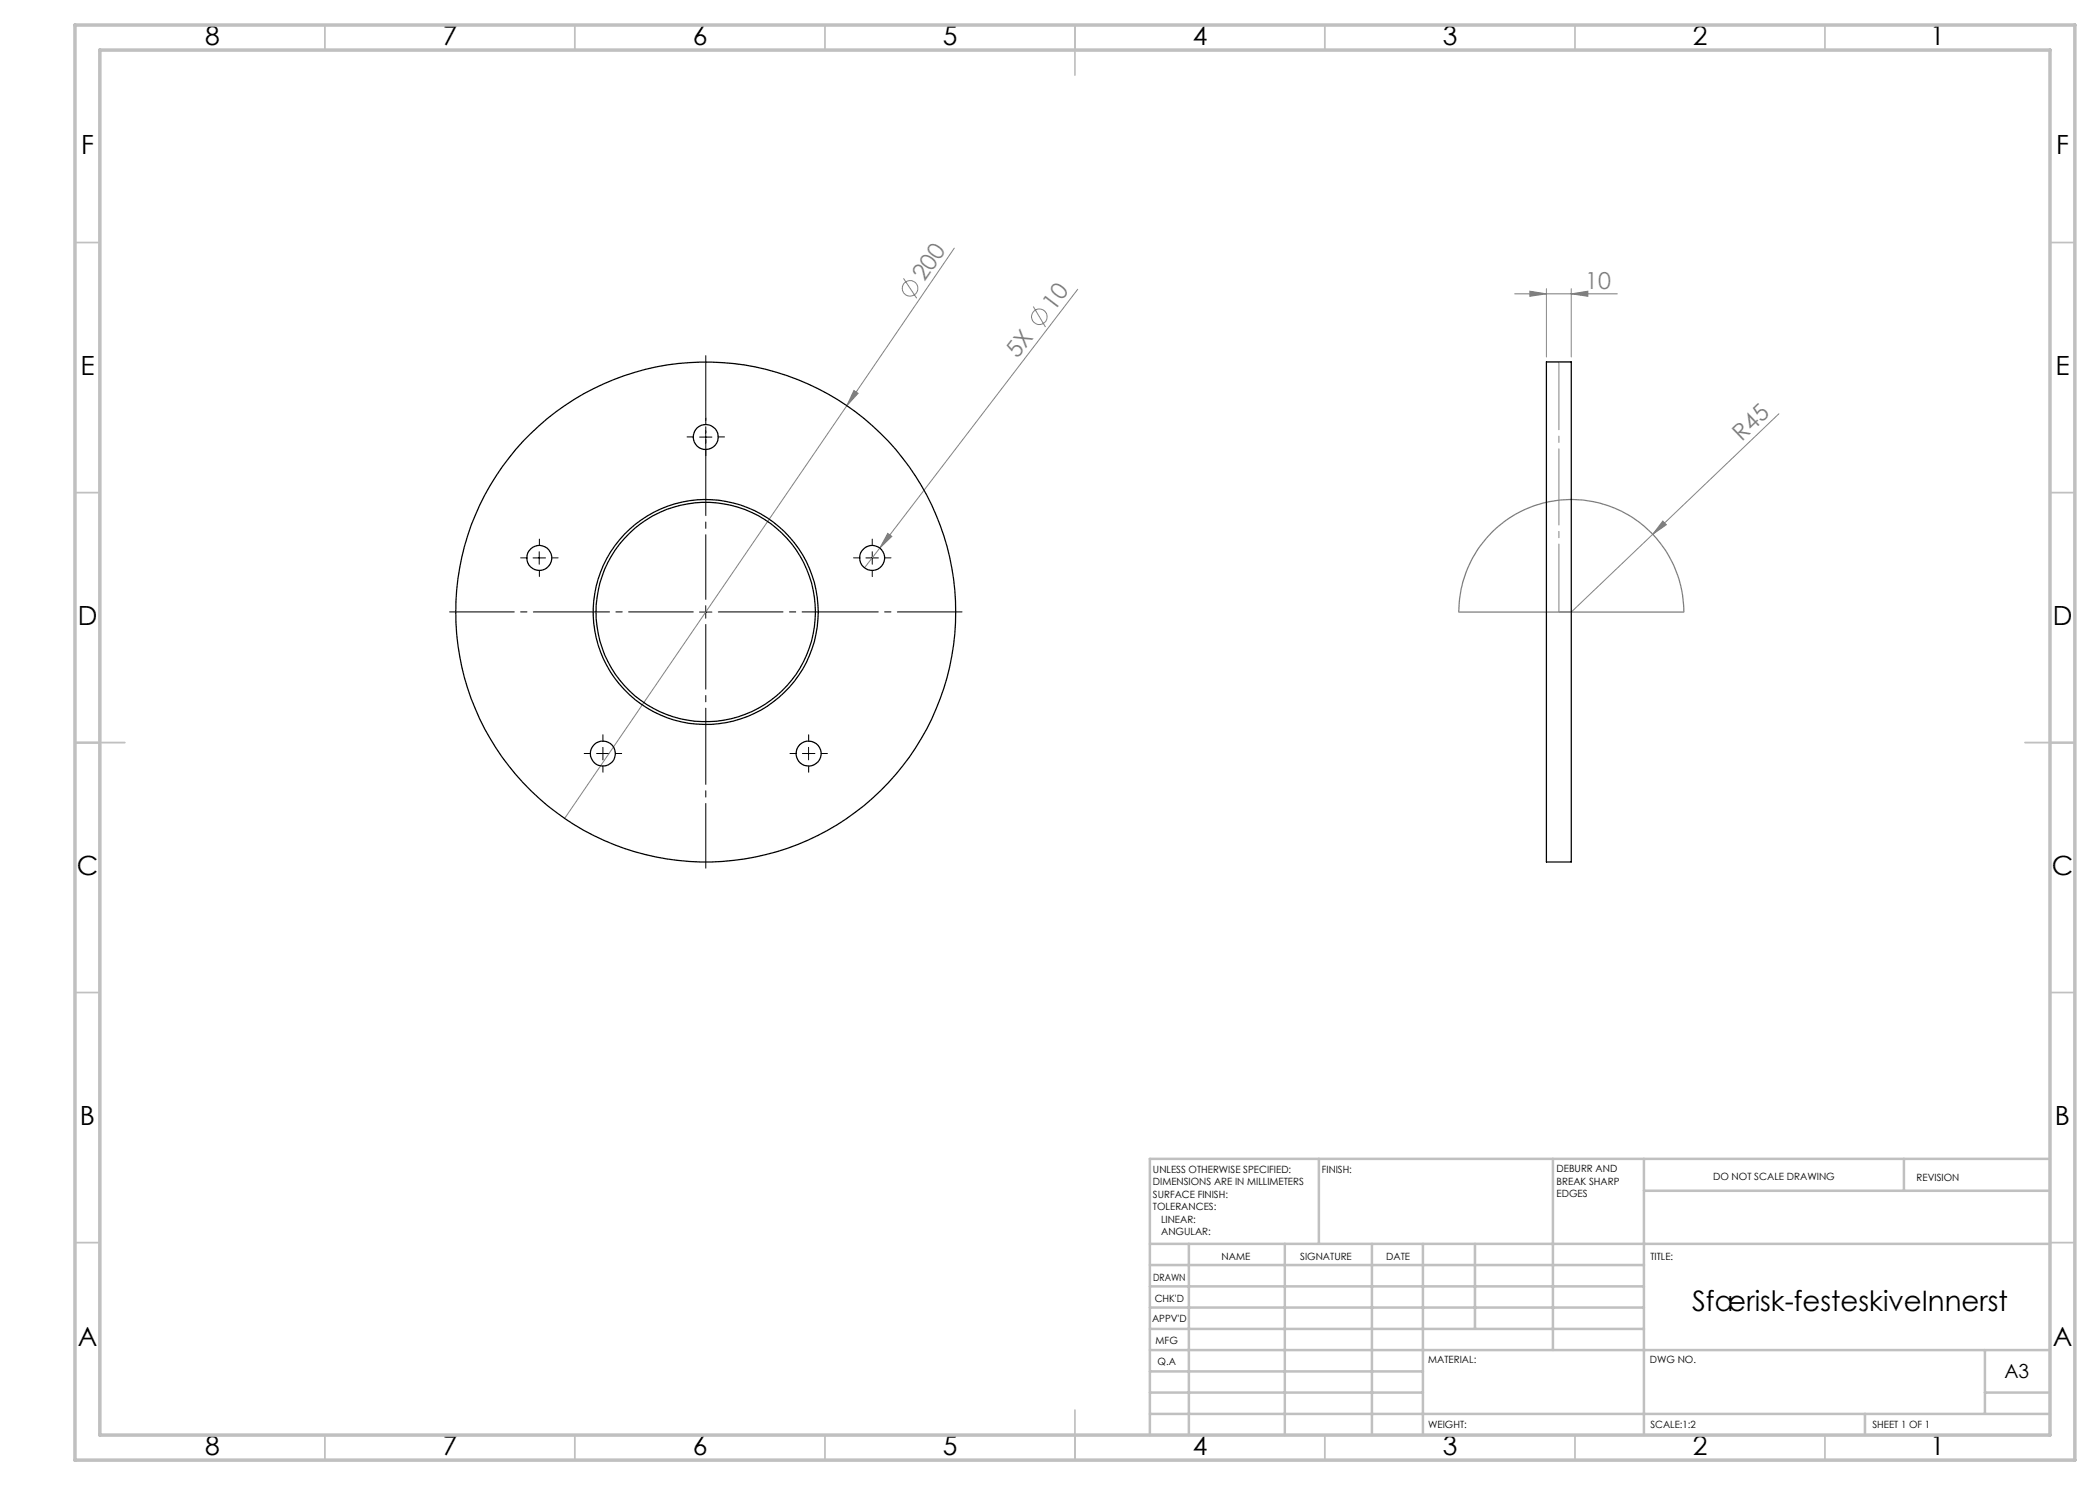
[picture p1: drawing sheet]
<svg xmlns="http://www.w3.org/2000/svg" width="420mm" height="297mm" viewBox="0 0 420 297" stroke-linecap="round" stroke-linejoin="round" font-family="sans-serif">
<g fill="none" stroke="#808080" stroke-width=".2">
<path d="M180.7 55.7l2.6 4M190.9 49.6l-21.5 31.5M215.5 57.9l-39.5 51.7M302.9 58.8h20.6M306 58.2l3.3 .6-3.3 .5zM309.3 57.7v13.7M314.3 58.8l3.3-.6v1.1zM314.3 57.7v13.7M170.8 78.1l.8 .6-2.2 2.4zM206.7 61.3l2.4 4.1M169.4 81.1l-56.5 82.6M355.8 82.8l-25.2 24.1"/>
<path d="M176 109.6l-3.1 4M177.6 106.7l.8 .6-2.4 2.3zM330.6 106.9l-16.3 15.5M332.6 104.2l.7 .7-2.7 2z"/>
<circle cx="182" cy="57.7" r="1.55"/>
<circle cx="207.9" cy="63.4" r="1.55"/>
</g>
<path d="M298.2 106.6a22.5 22.5 0 0 1 24.6-5 22.5 22.5 0 0 1 14 20.8h-45.1a22.6 22.6 0 0 1 6.5-15.8z" fill="none" stroke="#808080" stroke-width=".25"/>
<path d="M141.2 119.9v-48.8M138.7 122.4h-48.8M141.2 124.9v48.7M143.7 122.4h48.7" fill="none" stroke="#000" stroke-width=".2" stroke-dasharray="15.2 1.3 1.3 1.3" stroke-dashoffset="2.3"/>
<g fill="none" stroke="#000" stroke-width=".2" stroke-dasharray="15.2 1.3 1.3 1.3">
<path d="M138.7 87.4h-1.3M141.2 84.9v-1.3M141.2 89.9v1.2M143.7 87.4h1.2M105.4 111.6h-1.3M107.9 109.1v-1.3M107.9 114.1v1.2M110.4 111.6h1.2M171.9 111.6h-1.2M174.4 109.1v-1.3M174.4 114.1v1.2M176.9 111.6h1.3"/>
<path d="M118.1 150.7h-1.3M120.6 148.2v-1.2M120.6 153.2v1.3M123.1 150.7h1.2M159.2 150.7h-1.2M161.7 148.2v-1.2M161.7 153.2v1.3M164.2 150.7h1.3"/>
</g>
<path d="M139.9 87.4h2.5M141.1 86.1v2.5M106.6 111.6h2.5M107.8 110.3v2.6M173.2 111.6h2.5M174.4 110.3v2.6M139.9 122.4h2.5M141.1 121.1v2.5M119.3 150.7h2.5M120.6 149.5v2.5M160.5 150.7h2.5M161.7 149.5v2.5" fill="none" stroke="#000" stroke-width=".2"/>
<g fill="none" stroke="#c0c0c0" stroke-width=".35">
<path d="M65 5v5M115 5v5M165 5v5M215 5v10M265 5v5M315 5v5M365 5v5M15 48.5h5M410 48.5h5M15 98.5h5M410 98.5h5M15 148.5h10"/>
<path d="M405 148.5h10M15 198.5h5M410 198.5h5M15 248.5h5M410 248.5h5M65 287v5M115 287v5M165 287v5M215 282v10M265 287v5M315 287v5M365 287v5"/>
</g>
<g fill="none" stroke="#c0c0c0" stroke-width=".5">
<path d="M263.8 231.8v17M310.6 231.8v38.2M328.8 231.8v55.2M328.8 238.2h81.2M380.8 231.8v6.4M410 231.8h-180v55.2M230 248.8h180M230 257.3h98.8M230 253h98.8M237.8 248.8v38.2M257 248.8v38.2M274.4 248.8v38.2"/>
<path d="M284.6 248.8v38.2M295 248.8v17M230 265.8h98.8M230 261.5h98.8M230 278.5h54.6M230 274.3h54.6M230 270h180M397 278.5h13M397 270v12.8M230 282.8h180M373 282.8v4.2"/>
</g>
<path d="M15 5h400v287h-400zM20 10h390v277h-390z" fill="none" stroke="#c0c0c0" stroke-width=".7"/>
<path d="M311.8 72.4v50" fill="none" stroke="#808080" stroke-width=".2" stroke-dasharray="15.2 1.3 1.3 1.3" stroke-dashoffset="1.7"/>
<path d="M311.8 122.4h2.5" fill="none" stroke="#808080" stroke-width=".2" stroke-dasharray="15.2 1.3 1.3 1.3"/>
<g fill="#808080">
<path d="M332.6 104.2l.7 .7-2.7 2z"/>
<path d="M177.6 106.7l.8 .6-2.4 2.3z"/>
<path d="M170.8 78.1l.8 .6-2.2 2.4z"/>
<path d="M314.3 58.8l3.3-.6v1.1zM306 58.2l3.3 .6-3.3 .5z"/>
</g>
<g fill="none" stroke="#000" stroke-width=".25">
<path d="M309.3 72.4h5v100h-5z"/>
<circle cx="141.1" cy="87.4" r="2.5"/>
<circle cx="107.9" cy="111.6" r="2.49"/>
<circle cx="174.4" cy="111.6" r="2.49"/>
<circle cx="141.1" cy="122.4" r="50"/>
<circle cx="141.2" cy="122.4" r="21.9"/>
<circle cx="141.2" cy="122.4" r="22.5"/>
<circle cx="120.6" cy="150.7" r="2.49"/>
<circle cx="161.7" cy="150.7" r="2.49"/>
</g>
<text font-size="5.6" x="338.4" y="262.1">Sfærisk-festeskiveInnerst</text>
<g font-size="5.3">
<text x="41" y="9">8</text>
<text x="88.5" y="9">7</text>
<text x="138.5" y="9">6</text>
<text x="188.5" y="9">5</text>
<text x="238.5" y="9">4</text>
<text x="288.5" y="9">3</text>
<text x="338.5" y="9">2</text>
<text x="386" y="9">1</text>
<text x="16.2" y="30.7">F</text>
<text x="411.2" y="30.7">F</text>
<text x="16.1" y="75">E</text>
<text x="411.1" y="75">E</text>
<text x="15.5" y="125">D</text>
<text x="410.5" y="125">D</text>
<text x="15.4" y="175">C</text>
<text x="410.4" y="175">C</text>
<text x="16" y="225">B</text>
<text x="411" y="225">B</text>
<text x="15.5" y="269.2">A</text>
<text x="410.5" y="269.2">A</text>
<text x="41" y="291">8</text>
<text x="88.5" y="291">7</text>
<text x="138.5" y="291">6</text>
<text x="188.5" y="291">5</text>
<text x="238.5" y="291">4</text>
<text x="288.5" y="291">3</text>
<text x="338.5" y="291">2</text>
<text x="386" y="291">1</text>
</g>
<g font-size="4.7" fill="#808080">
<text x="184.9" y="56.5" transform="rotate(-56 184.9 56.5)">200</text>
<text x="317" y="57.7">10</text>
<text x="210.8" y="62.3" transform="rotate(-53 210.8 62.3)">10</text>
<text x="203.5" y="71.9" transform="rotate(-53 203.5 71.9)">5X</text>
<text x="348.4" y="88.4" transform="rotate(-44 348.4 88.4)">R45</text>
</g>
<text font-size="3.9" x="400.9" y="275.5">A3</text>
<g font-size="2">
<text x="230.6" y="234.6">UNLESS OTHERWISE SPECIFIED:</text>
<text x="230.6" y="237.1">DIMENSIONS ARE IN MILLIMETERS</text>
<text x="230.6" y="239.6">SURFACE FINISH:</text>
<text x="264.4" y="234.6">FINISH:</text>
<text x="311.3" y="234.5">DEBURR AND</text>
<text x="311.3" y="237">BREAK SHARP</text>
<text x="311.3" y="239.5">EDGES</text>
<text x="342.6" y="236">DO NOT SCALE DRAWING</text>
<text x="383.3" y="236.2">REVISION</text>
<text x="230.6" y="242.1">TOLERANCES:</text>
<text x="232.2" y="244.6">LINEAR:</text>
<text x="232.2" y="247.1">ANGULAR:</text>
<text x="244.3" y="252">NAME</text>
<text x="260" y="251.9">SIGNATURE</text>
<text x="277.2" y="251.9">DATE</text>
<text x="330.1" y="251.9">TITLE:</text>
<text x="230.6" y="256.1">DRAWN</text>
<text x="230.9" y="260.3">CHK'D</text>
<text x="230.4" y="264.4">APPV'D</text>
<text x="231.1" y="268.8">MFG</text>
<text x="231.5" y="273">Q.A</text>
<text x="285.6" y="272.5">MATERIAL:</text>
<text x="330" y="272.5">DWG NO.</text>
<text x="285.6" y="285.5">WEIGHT:</text>
<text x="330.1" y="285.6">SCALE:1:2</text>
<text x="374.5" y="285.6">SHEET 1 OF 1</text>
</g>
</svg>
